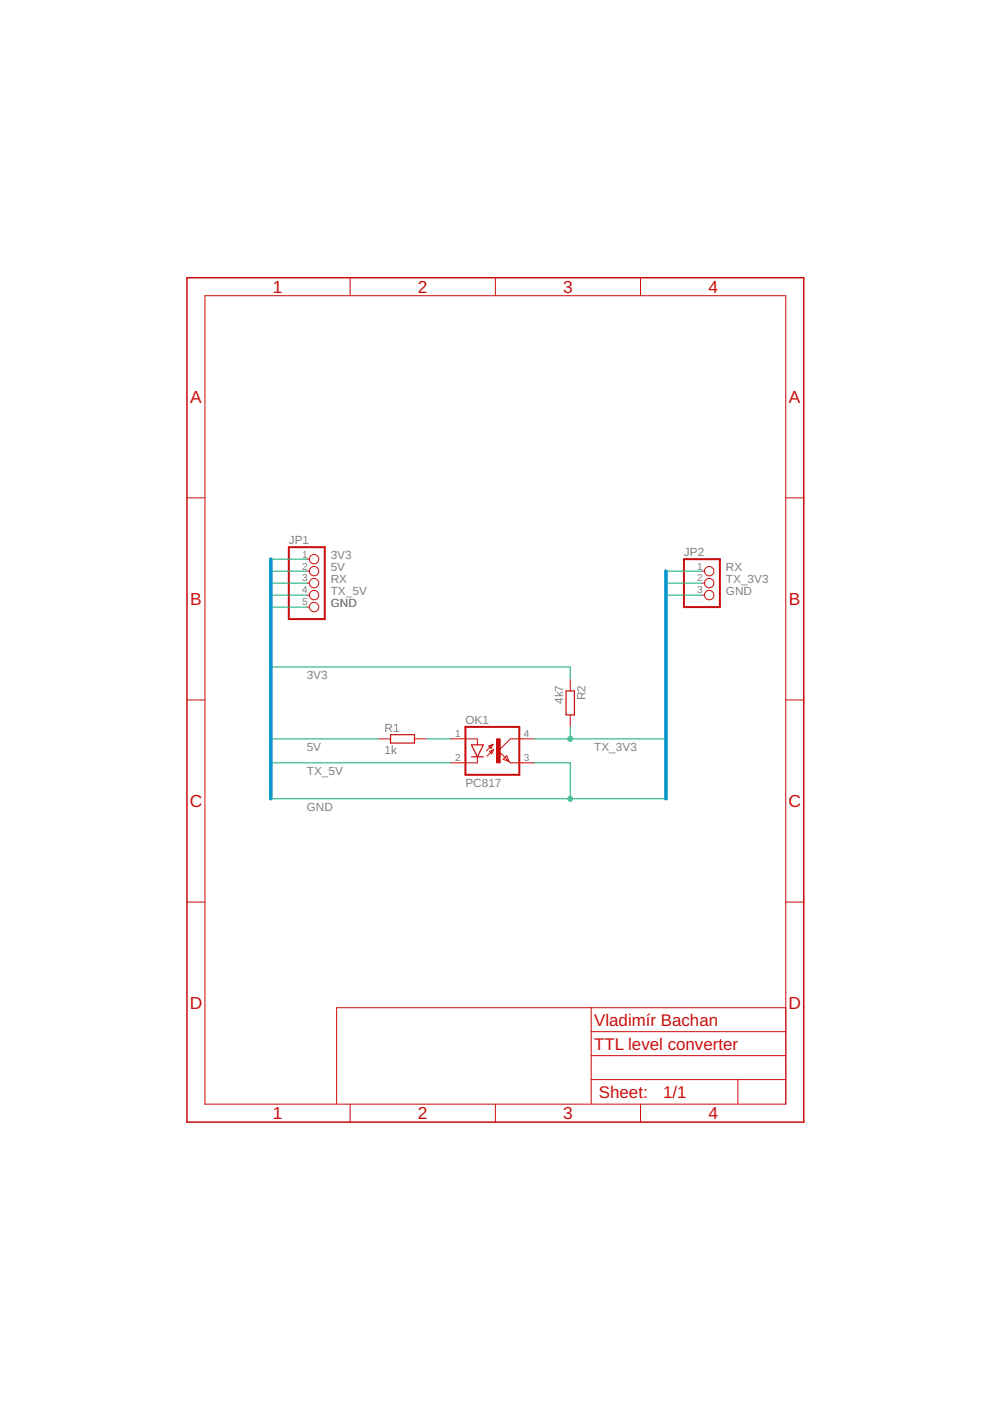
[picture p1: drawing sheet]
<svg xmlns="http://www.w3.org/2000/svg" width="210mm" height="297mm" viewBox="0 0 210 297" stroke-linecap="round" stroke-linejoin="round" font-family="sans-serif">
<path d="M61.2 116h7.7v15.3h-7.7zM145 118.6h7.6v10.1h-7.6zM98.7 154.1h11.4v10.2h-11.4z" fill="none" stroke="#c90d0c" stroke-width=".42"/>
<g fill="none" stroke="#c90d0c" stroke-width=".21">
<path d="M74.2 58.9v3.8M105 58.9v3.8M135.8 58.9v3.8M43.5 62.7h123.1v171.4h-123.1zM39.6 105.6h3.9M65 118.6h.6M166.6 105.6h3.8M65 121.1h.6M65 123.6h.6M65 126.2h.6M65 128.7h.6M148.8 121.1h.6"/>
<path d="M148.8 123.6h.6M148.8 126.2h.6M39.6 148.4h3.9M80.3 156.7h2.5M87.9 156.7h2.5M95.5 156.7h5.7v1.2M103.6 158.2l.9-.4-.4 .9zM103.8 159.3l.8-.4-.3 .9zM104.5 157.8l-1.4 1.4M104.6 158.9l-1.3 1.4M113.3 156.7h-5.1l-2.5 2.5 2.5 2.5h5.1M120.9 144v2.5"/>
<path d="M120.9 151.6v2.5M166.6 148.4h3.8M101.2 160.5v1.2h-5.7M107.4 160.2l.5 1.3-1.2-.5zM39.6 191.3h3.9M166.6 191.3h3.8M125.3 213.7v20.3M125.3 218.7h41.3M166.6 213.7h-95.2v20.3M74.2 234.1v3.8M105 234.1v3.8M125.3 228.9h41.3"/>
<path d="M125.3 223.8h41.3M135.8 234.1v3.8M156.4 228.9v5.1"/>
<circle cx="66.6" cy="118.6" r=".99"/>
<circle cx="66.6" cy="128.7" r=".99"/>
<circle cx="66.6" cy="126.2" r=".99"/>
<circle cx="66.6" cy="121.1" r=".99"/>
<circle cx="66.6" cy="123.6" r=".99"/>
<circle cx="150.4" cy="121.1" r=".99"/>
<circle cx="150.4" cy="126.2" r=".99"/>
<circle cx="150.4" cy="123.6" r=".99"/>
</g>
<path d="M82.8 155.8h5.1v1.7h-5.1zM99.9 157.9h2.6l-1.3 2.6zM120 146.5h1.8v5.1h-1.8zM99.9 160.5h2.6" fill="none" stroke="#c90d0c" stroke-width=".25"/>
<path d="M105.3 156.7h.7v5h-.7z" fill="#c90d0c" stroke="#c90d0c" stroke-width=".21"/>
<path d="M39.6 58.9h130.8v179h-130.8z" fill="none" stroke="#c90d0c" stroke-width=".32"/>
<path d="M57.4 118.6v50.8M141.2 121.1v48.3" fill="none" stroke="#0696d7" stroke-width=".76"/>
<g fill="none" stroke="#0dab76" stroke-width=".21">
<path d="M57.4 118.6h7.6M57.4 121.1h7.6M57.4 123.6h7.6M57.4 126.2h7.6M57.4 128.7h7.6M141.2 121.1h7.6M141.2 123.6h7.6M141.2 126.2h7.6M57.4 156.7h22.9M57.4 141.4h63.5v2.6M90.4 156.7h5.1M113.3 156.7h27.9"/>
<path d="M120.9 154.1v2.6M57.4 161.7h38.1M113.3 161.7h7.6v7.7M141.2 164.3v5.1h-83.8v-2.6"/>
</g>
<g fill="#0dab76" stroke="#0dab76" stroke-width=".21">
<circle cx="120.9" cy="169.4" r=".51"/>
<circle cx="120.9" cy="156.7" r=".51"/>
</g>
<g font-size="3.7" fill="#c90d0c">
<text x="57.8" y="62.1">1</text>
<text x="88.6" y="62.1">2</text>
<text x="119.4" y="62.1">3</text>
<text x="150.2" y="62.1">4</text>
<text x="40.3" y="85.4">A</text>
<text x="167.3" y="85.4">A</text>
<text x="40.3" y="128.3">B</text>
<text x="167.3" y="128.3">B</text>
<text x="40.2" y="171.1">C</text>
<text x="167.2" y="171.1">C</text>
<text x="40.2" y="214">D</text>
<text x="167.2" y="214">D</text>
<text x="57.8" y="237.3">1</text>
<text x="88.6" y="237.3">2</text>
<text x="119.4" y="237.3">3</text>
<text x="150.2" y="237.3">4</text>
</g>
<g font-size="3.6" fill="#c90d0c">
<text x="126" y="217.6">Vladimír Bachan</text>
<text x="126" y="222.7">TTL level converter</text>
<text x="127" y="232.8">Sheet:</text>
<text x="140.6" y="232.7">1/1</text>
</g>
<g font-size="2.5" fill="#808080">
<text x="61.2" y="115.4">JP1</text>
<text x="70.1" y="118.6">3V3</text>
<text x="145" y="117.9">JP2</text>
<text x="70.1" y="121.1">5V</text>
<text x="70.1" y="123.6">RX</text>
<text x="153.9" y="121.1">RX</text>
<text x="153.9" y="123.6">TX_3V3</text>
<text x="70.1" y="126.2">TX_5V</text>
<text x="70.1" y="128.7">GND</text>
<text x="153.9" y="126.2">GND</text>
<text x="65" y="144">3V3</text>
<text x="119.4" y="149.3" transform="rotate(-90 119.4 149.3)">4k7</text>
<text x="124.2" y="148.4" transform="rotate(-90 124.2 148.4)">R2</text>
<text x="81.5" y="155.2">R1</text>
<text x="98.7" y="153.5">OK1</text>
<text x="65" y="159.2">5V</text>
<text x="81.5" y="160">1k</text>
<text x="126" y="159.2">TX_3V3</text>
<text x="65" y="164.3">TX_5V</text>
<text x="98.7" y="166.8">PC817</text>
<text x="65" y="171.9">GND</text>
</g>
<g font-size="2.1" fill="#808080">
<text x="64.1" y="118.2">1</text>
<text x="64.1" y="120.7">2</text>
<text x="64.1" y="123.3">3</text>
<text x="64.1" y="125.8">4</text>
<text x="147.8" y="120.7">1</text>
<text x="147.8" y="123.3">2</text>
<text x="147.8" y="125.8">3</text>
<text x="64.1" y="128.4">5</text>
<text x="96.5" y="156.3">1</text>
<text x="96.5" y="161.4">2</text>
<text x="111.1" y="161.4">3</text>
<text x="111.1" y="156.3">4</text>
</g>
</svg>
